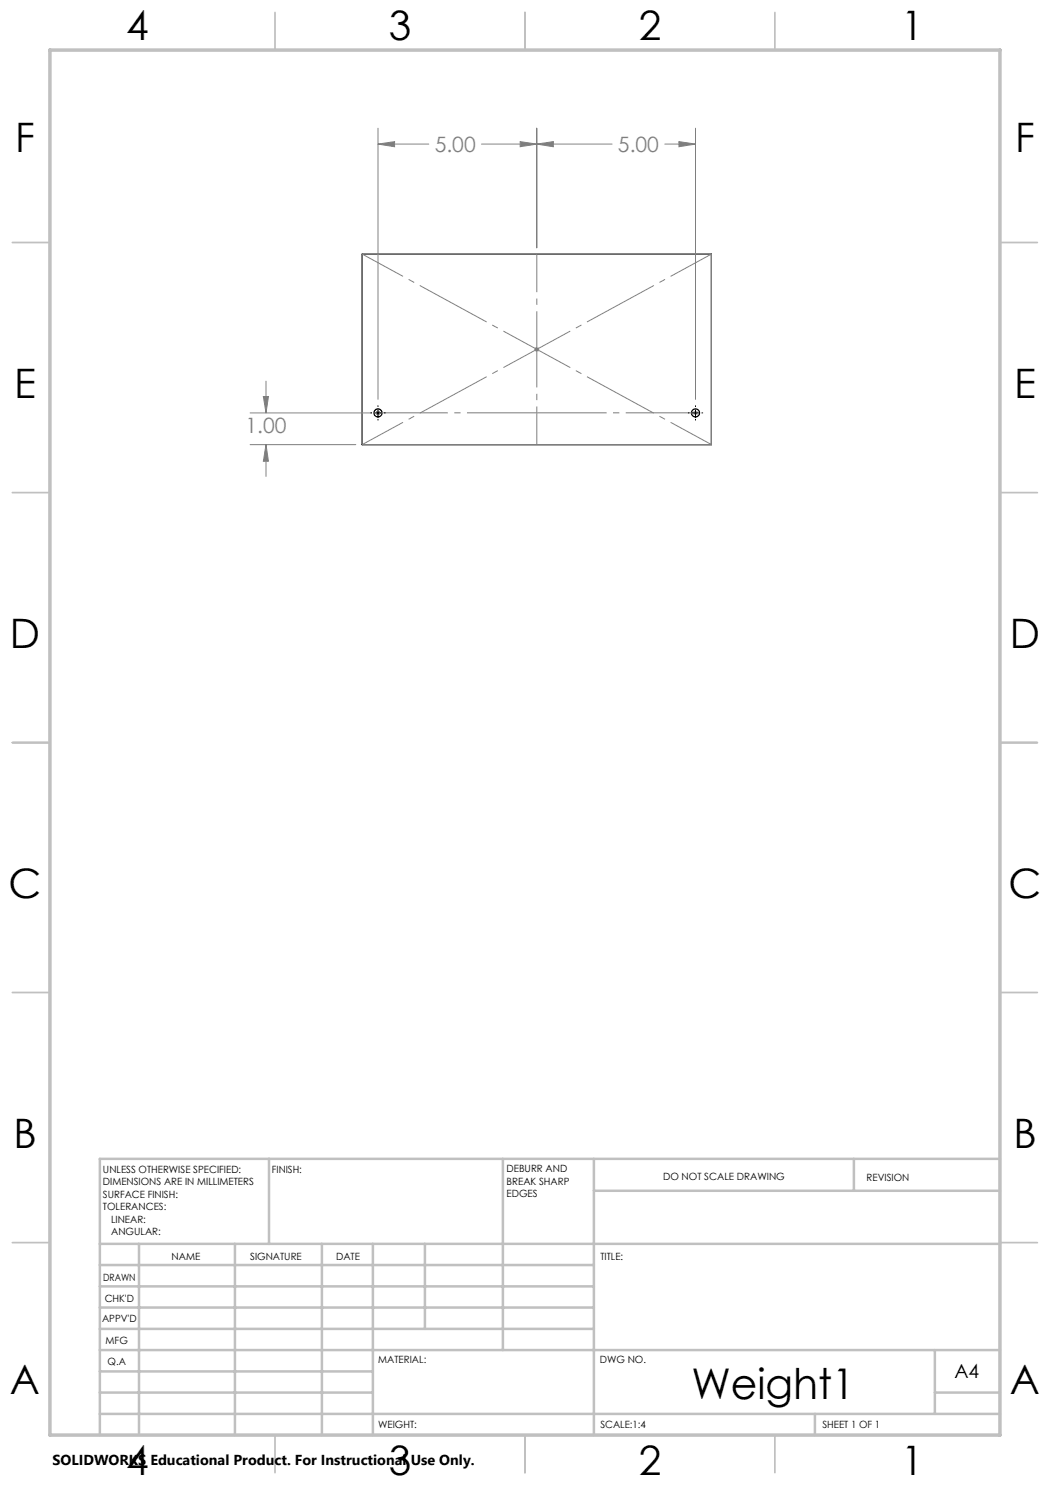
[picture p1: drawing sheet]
<svg xmlns="http://www.w3.org/2000/svg" width="210mm" height="297mm" viewBox="0 0 210 297" stroke-linecap="round" stroke-linejoin="round" font-family="sans-serif">
<g fill="none" stroke="#000" stroke-width=".25">
<path d="M72.4 50.8h69.9v38.1h-69.9z"/>
<circle cx="75.6" cy="82.6" r=".81"/>
<circle cx="139.1" cy="82.6" r=".81"/>
</g>
<g fill="none" stroke="#808080" stroke-width=".2">
<path d="M75.6 28.8l3.3-.5v1zM75.6 25.6v54.3M75.6 28.8h10.2M96.3 28.8h26.1M104 28.3l3.4 .5-3.4 .5zM107.4 28.8l3.3-.5v1zM107.4 25.6v24M133 28.8h6.1M135.8 28.3l3.3 .5-3.3 .5zM139.1 25.6v54.3M52.7 79.3h1l-.5 3.3zM53.2 76.2v6.4"/>
<path d="M106.9 69.9h.9M107 69.5l.7 .7M107.4 69.4v1M107.7 69.5l-.7 .7M50 82.6h24.3M50 88.9h21.2M53.2 88.9l.5 3.3h-1zM53.2 88.9v6.4M75.1 82.6h1M75.2 82.2l.8 .7M75.6 82.1v1M76 82.2l-.8 .7"/>
<path d="M138.6 82.6h1M138.7 82.2l.8 .7M139.1 82.1v1M139.5 82.2l-.8 .7"/>
</g>
<path d="M72.4 50.8l69.9 38.1M72.4 88.9l69.9-38.1" fill="none" stroke="#808080" stroke-width=".2" stroke-dasharray="15.2 1.3 1.3 1.3" stroke-dashoffset="5.9" stroke-linecap="butt"/>
<path d="M72.4 50.8h69.9v38.1h-69.9z" fill="none" stroke="#808080" stroke-width=".25"/>
<path d="M107.4 50.8v38.1" fill="none" stroke="#808080" stroke-width=".2" stroke-dasharray="15.2 1.3 1.3 1.3" stroke-dashoffset="7.6" stroke-linecap="butt"/>
<path d="M75.6 82.6h31.8M107.4 82.6h31.7" fill="none" stroke="#808080" stroke-width=".2" stroke-dasharray="15.2 1.3 1.3 1.3" stroke-dashoffset="1.3" stroke-linecap="butt"/>
<g fill="none" stroke="#c0c0c0" stroke-width=".35">
<path d="M55 2.5v7.5M105 2.5v7.5M155 2.5v7.5M2.5 48.5h7.5M200 48.5h7.5M2.5 98.5h7.5M200 98.5h7.5M2.5 148.5h7.5M200 148.5h7.5M2.5 198.5h7.5M200 198.5h7.5M2.5 248.5h7.5"/>
<path d="M200 248.5h7.5M55 287v7.5M105 287v7.5M155 287v7.5"/>
</g>
<g fill="none" stroke="#c0c0c0" stroke-width=".5">
<path d="M53.8 231.8v17M100.6 231.8v38.2M118.8 231.8v55.2M118.8 238.2h81.2M170.8 231.8v6.4M200 231.8h-180v55.2M20 248.8h180M20 257.3h98.8M20 253h98.8M27.8 248.8v38.2M47 248.8v38.2M64.4 248.8v38.2"/>
<path d="M74.6 248.8v38.2M85 248.8v17M20 265.8h98.8M20 261.5h98.8M20 278.5h54.6M20 274.3h54.6M20 270h180M187 278.5h13M187 270v12.8M20 282.8h180M163 282.8v4.2"/>
</g>
<path d="M10 10h190v277h-190z" fill="none" stroke="#c0c0c0" stroke-width=".7"/>
<path d="M74.2 82.6h.1M75 82.6h1.2M75.6 81.1v.2M75.6 81.9v1.3M75.6 83.9v.1M76.9 82.6h.1M137.7 82.6h.1M138.5 82.6h1.2M139.1 81.1v.2M139.1 81.9v1.3M139.1 83.9v.1M140.4 82.6h.1" fill="none" stroke="#000" stroke-width=".2"/>
<path d="M104 28.3l3.4 .5-3.4 .5zM75.6 28.8l3.3-.5v1zM135.8 28.3l3.3 .5-3.3 .5zM107.4 28.8l3.3-.5v1zM52.7 79.3h1l-.5 3.3zM53.2 88.9l.5 3.3h-1z" fill="#808080"/>
<text font-size="8.5" x="138.3" y="279.7">Weight1</text>
<g font-size="8.1">
<text x="25.2" y="8">4</text>
<text x="77.7" y="8">3</text>
<text x="127.7" y="8">2</text>
<text x="180.2" y="8">1</text>
<text x="3" y="30.4">F</text>
<text x="203" y="30.4">F</text>
<text x="2.8" y="79.6">E</text>
<text x="202.8" y="79.6">E</text>
<text x="2" y="129.6">D</text>
<text x="202" y="129.6">D</text>
<text x="1.7" y="179.6">C</text>
<text x="201.7" y="179.6">C</text>
<text x="2.7" y="229.6">B</text>
<text x="202.7" y="229.6">B</text>
<text x="2" y="278.9">A</text>
<text x="202" y="278.9">A</text>
<text x="25.2" y="295">4</text>
<text x="77.7" y="295">3</text>
<text x="127.7" y="295">2</text>
<text x="180.2" y="295">1</text>
</g>
<g font-size="4.2" fill="#808080">
<text x="86.9" y="30.4">5.00</text>
<text x="123.6" y="30.4">5.00</text>
<text x="49.1" y="86.6">1.00</text>
</g>
<text font-size="3.9" x="190.9" y="275.5">A4</text>
<text font-size="2.9" x="10.5" y="292.9">SOLIDWORKS Educational Product. For Instructional Use Only.</text>
<g font-size="2">
<text x="20.6" y="234.6">UNLESS OTHERWISE SPECIFIED:</text>
<text x="20.6" y="237.1">DIMENSIONS ARE IN MILLIMETERS</text>
<text x="20.6" y="239.6">SURFACE FINISH:</text>
<text x="54.4" y="234.6">FINISH:</text>
<text x="101.3" y="234.5">DEBURR AND</text>
<text x="101.3" y="237">BREAK SHARP</text>
<text x="101.3" y="239.5">EDGES</text>
<text x="132.6" y="236">DO NOT SCALE DRAWING</text>
<text x="173.3" y="236.2">REVISION</text>
<text x="20.6" y="242.1">TOLERANCES:</text>
<text x="22.2" y="244.6">LINEAR:</text>
<text x="22.2" y="247.1">ANGULAR:</text>
<text x="34.3" y="252">NAME</text>
<text x="50" y="251.9">SIGNATURE</text>
<text x="67.2" y="251.9">DATE</text>
<text x="120.1" y="251.9">TITLE:</text>
<text x="20.6" y="256.1">DRAWN</text>
<text x="20.9" y="260.3">CHK'D</text>
<text x="20.4" y="264.4">APPV'D</text>
<text x="21.1" y="268.8">MFG</text>
<text x="21.5" y="273">Q.A</text>
<text x="75.6" y="272.5">MATERIAL:</text>
<text x="120" y="272.5">DWG NO.</text>
<text x="75.6" y="285.5">WEIGHT:</text>
<text x="120.1" y="285.6">SCALE:1:4</text>
<text x="164.5" y="285.6">SHEET 1 OF 1</text>
</g>
</svg>
